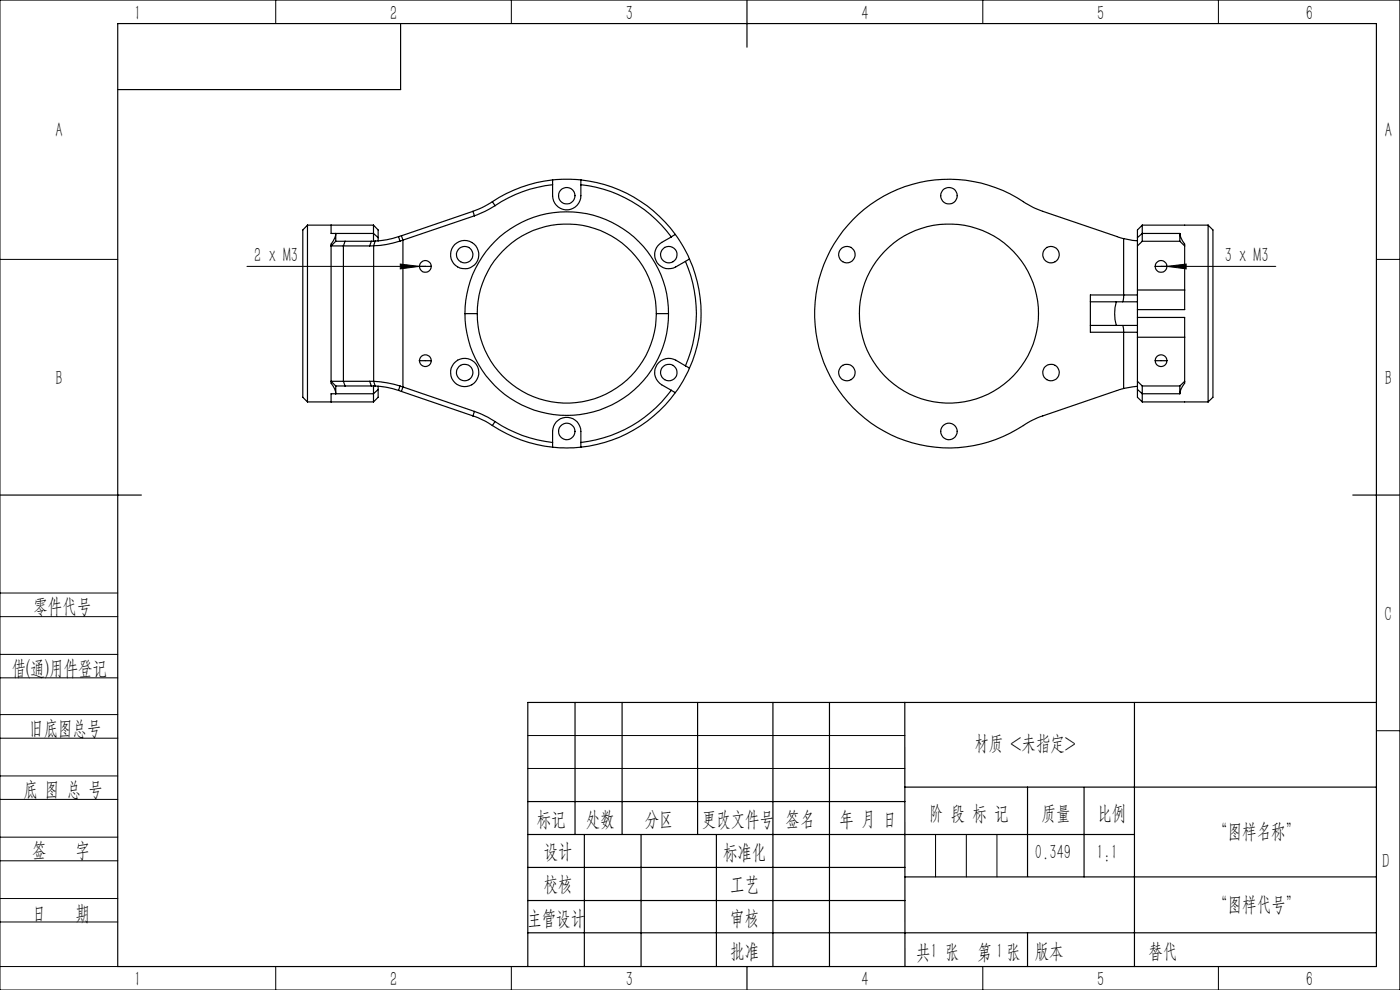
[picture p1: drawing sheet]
<svg xmlns="http://www.w3.org/2000/svg" width="297mm" height="210mm" viewBox="0 0 297 210" stroke-linecap="round" stroke-linejoin="round" font-family="sans-serif">
<g fill="none" stroke="#000" stroke-width=".21">
<path d="M0 0h297v210h-297zM58.5 0v5M108.5 0v5M208.5 0v5M258.5 0v5M0 55h25M52.4 56.5h37.8M84.9 56l4.1 .5-4.1 .5zM246.3 56.5h24.4M247.5 56.5l4.1-.5v1zM292 55h5M0 138.8h25"/>
<path d="M0 125.8h25M0 130.8h25M0 143.8h25M0 156.6h25M0 151.6h25M112 156h80M292 155h5M0 169.6h25M0 164.6h25M0 177.6h25M112 163h80M198.5 177v9"/>
<path d="M205 177v9M211.5 177v9M0 182.6h25M0 190.6h25M0 195.6h25M0 205h25M58.5 205v5M108.5 205v5M208.5 205v5M258.5 205v5"/>
</g>
<g fill="none" stroke="#000" stroke-width=".25">
<path d="M25 5h267v200h-267zM85 5v14h-60M158.5 0v10M117.2 39.2a27 27 0 0 0-12.2 4.4M117.2 39.2a5.9 5.9 0 0 0 .5 3.9 2.99 2.99 0 0 0 3.4 1.3 2.99 2.99 0 0 0 2.1-2.9v-2.3M117.2 38.2a28.9 28.9 0 0 0-12.7 4.6M117.2 38.2v1M117.2 38.2l2.3-.2 3.7 .2M123.2 39.2a27.6 27.6 0 0 1 19.2 11.1M123.2 38.2v1M123.2 38.2a28.5 28.5 0 0 1 20.1 11.5M65.2 47.8v37.5"/>
<path d="M65.2 47.8l-1 1v35.5l1 1M65.2 47.8h14M70.2 52.2h2.6M70.2 47.8v1.7h9M70.2 52.2v28.7M71.2 51.2h2M71.2 51.2v-1.7a4.4 4.4 0 0 1-1 2.3v.4M71.2 51.2l-1 1M72.8 52.2v28.7M72.8 52.2h5.6M73.2 51.2h5.6M73.2 51.2l-.4 1"/>
<path d="M78.8 51.2l-.4 1M79.2 49.5v1.7M79.2 47.8v1.7M79.2 47.8l1 1v1.6M79.2 49.5l1 .9M79.3 52.1l-.9 .1M79.3 52.1v28.8M79.6 51.1l-.8 .1M79.6 51.1l-.3 1M80.2 50.4v.7M84.6 50.2l.2 .9M84.6 50.2a17.8 17.8 0 0 1-5 .9"/>
<path d="M84.8 51.1a19.3 19.3 0 0 1-5.5 1M85.2 50l-.6 .2M85.2 50l.3 .9M85.5 50.9l-.7 .2M85.5 50.9v31.2M89 56.5a1.25 1.25 0 0 1 1.2-1.2 1.25 1.25 0 0 1 1.3 1.2M89 56.5a1.25 1.25 0 0 0 1.2 1.3 1.25 1.25 0 0 0 1.3-1.3M89 56.5h2.5M100.3 44.8l.3 1M100.3 44.8l-15.1 5.2M100.6 45.8l-15.1 5.1M104.5 42.8l-2.1 1.1-2.1 .9"/>
<path d="M104.5 42.8l.5 .8M105 43.6l-2.1 1.2-2.3 1M142.4 50.3a6 6 0 0 0-3.2 2.3 2.99 2.99 0 0 0 .6 3.6 2.99 2.99 0 0 0 3.6 .4l2-1.2M143.3 49.7l-.9 .6M143.3 49.7a26.3 26.3 0 0 1 3 5.3M145.4 55.4a27.5 27.5 0 0 1 0 22.2M146.3 55a28.3 28.3 0 0 1 0 23.1M146.3 55l-.9 .4M238.4 50.6v12.5l-.3 .9M238.4 50.6l2.9 .5M238.4 50.6l-17.2-5.8a20.4 20.4 0 0 1-5.5-2.9 28.5 28.5 0 0 0-42.8 26.1 28.5 28.5 0 0 0 45.2 21.6l2.6-1.2 17.7-6M241.3 50.4v1.8"/>
<path d="M241.3 52.2v9.3M242.3 47.8v1.7M242.3 49.5v1.7M242.3 47.8l-1 1v1.6M242.3 47.8h14M242.3 51.2l-1 1M242.3 51.2h8M242.3 49.5h8M242.3 49.5l-1 .9M245.1 56.5a1.23 1.23 0 0 0 1.2 1.3 1.23 1.23 0 0 0 1.2-1.3M245.1 56.5a1.23 1.23 0 0 1 1.2-1.2 1.23 1.23 0 0 1 1.2 1.2M245.1 56.5h2.4"/>
<path d="M250.3 49.5a4.9 4.9 0 0 0 1 2.3v.4M250.3 49.5v1.7M250.3 51.2l1 1M251.3 52.2v9.3M256.3 47.8l1 1v35.5l-1 1M256.3 47.8v37.5M89 76.5a1.25 1.25 0 0 1 1.2-1.2 1.25 1.25 0 0 1 1.3 1.2M89 76.5a1.25 1.25 0 0 0 1.2 1.3 1.25 1.25 0 0 0 1.3-1.3M89 76.5h2.5M98.6 66.5a21.6 21.6 0 0 0 21.6 21.6 21.6 21.6 0 0 0 21.6-21.6M98.6 66.5a21.6 21.6 0 0 1 21.6-21.6 21.6 21.6 0 0 1 21.6 21.6M98.6 66.5h2.6"/>
<path d="M101.2 66.5a19 19 0 0 0 19 19 19 19 0 0 0 19-19M101.2 66.5a19 19 0 0 1 19-19 19 19 0 0 1 19 19M139.2 66.5h2.6M145.4 77.6a5.8 5.8 0 0 0-3.6-1.6 3 3 0 0 0-2.8 2.3 3 3 0 0 0 1.4 3.3l2 1.2M145.4 77.6l.9 .5M146.3 78.1a24.8 24.8 0 0 1-3 5.2M231.3 69v1.5h10M231.3 69h10M231.3 64h10M231.3 64v5M236.8 64a9.1 9.1 0 0 0 0 5M238.1 69l.3 .9v12.5"/>
<path d="M241.3 67.3v4.2M241.3 67.3h10v4.2M241.3 61.5v4.2M241.3 65.7v1.6M241.3 62.6h-10v1.4M241.3 61.5h10M241.3 71.5v9.4M241.3 71.5h10M245.1 76.5a1.23 1.23 0 0 0 1.2 1.3 1.23 1.23 0 0 0 1.2-1.3M245.1 76.5a1.23 1.23 0 0 1 1.2-1.2 1.23 1.23 0 0 1 1.2 1.2M245.1 76.5h2.4M251.3 61.5v4.2h-10"/>
<path d="M251.3 71.5v9.4M65.2 85.3h14M70.2 80.9h2.6M70.2 80.9v.4a3.7 3.7 0 0 1 1 2.2v-1.6M70.2 80.9l1 1M71.2 81.9h2M72.8 80.9h5.6M72.8 80.9l.4 1M73.2 81.9h5.6M78.4 80.9h.9M78.4 80.9l.4 1M78.8 81.9h.8"/>
<path d="M79.2 83.5h-9v1.8M79.2 81.9v1.6M79.2 83.5v1.8M79.3 80.9a23.1 23.1 0 0 1 5.5 1M79.3 80.9l.3 1M79.6 81.9a17.8 17.8 0 0 1 5 .9M80.2 81.9v.7M80.2 82.6v1.7l-1 1M80.2 82.6l-1 .9M84.6 82.8l.6 .2M84.8 81.9l.7 .2M84.8 81.9l-.2 .9"/>
<path d="M85.2 83l15.1 5.2M85.5 82.1l15.1 5.2M85.5 82.1l-.3 .9M100.3 88.2l2.7 1.2 1.5 .9M100.6 87.3l2.8 1.2 1.6 .9M100.6 87.3l-.3 .9M104.5 90.3a28.3 28.3 0 0 0 12.7 4.6M105 89.4a27 27 0 0 0 12.2 4.5M105 89.4l-.5 .9M117.2 93.9a5.9 5.9 0 0 1 .5-4 2.99 2.99 0 0 1 3.3-1.3 2.99 2.99 0 0 1 2.2 2.9v2.4M117.2 93.9v1M117.2 94.9a25.6 25.6 0 0 0 6 0"/>
<path d="M123.2 93.9v1M142.4 82.8a27.6 27.6 0 0 1-19.2 11.1M142.4 82.8l.9 .5M143.3 83.3a28.5 28.5 0 0 1-20.1 11.6M241.3 80.9v1.7M241.3 82.6v1.7l1 1M241.3 81.9l-2.9 .5M241.3 80.9l1 1M241.3 82.6l1 .9M242.3 83.5v1.8M242.3 81.9v1.6M242.3 85.3h14"/>
<path d="M242.3 81.9h8M242.3 83.5h8M250.3 81.9v1.6M251.3 80.9v.4a4.1 4.1 0 0 0-1 2.2M251.3 80.9l-1 1M0 105h30M287 105h10M122 149v28M132 149v28M148 149v28M164 149v56M176 149v56"/>
<path d="M191.9 149l.1 56M240.7 149v56M292 149h-180v56M112 177h128.7M112 170h80M124 177v28M136 177v28M152 177v28M191.9 167h100.1M218 167v18.9M230 167v19M112 197.9h180"/>
<path d="M112 184h80M112 191h80M192 186h100M218 197.9v7.1M158.5 205v5"/>
<circle cx="98.6" cy="54" r="1.76"/>
<circle cx="98.6" cy="54" r="3"/>
<circle cx="120.2" cy="41.5" r="1.75"/>
<circle cx="141.9" cy="54" r="1.75"/>
<circle cx="179.7" cy="54" r="1.75"/>
<circle cx="201.3" cy="41.5" r="1.75"/>
<circle cx="223" cy="54" r="1.75"/>
<circle cx="98.6" cy="79" r="1.75"/>
<circle cx="98.6" cy="79" r="3"/>
<circle cx="141.9" cy="79" r="1.75"/>
<circle cx="179.7" cy="79" r="1.75"/>
<circle cx="201.3" cy="66.5" r="19"/>
<circle cx="223" cy="79" r="1.76"/>
<circle cx="120.2" cy="91.5" r="1.74"/>
<circle cx="201.3" cy="91.5" r="1.75"/>
</g>
<path d="M84.9 56l4.1 .5-4.1 .5zM247.5 56.5l4.1-.5v1z" fill="#000"/>
<g font-size="4.4">
<text x="28.5" y="4.1">1</text>
<text x="82.7" y="4.1">2</text>
<text x="132.7" y="4.1">3</text>
<text x="182.7" y="4.1">4</text>
<text x="232.7" y="4.1">5</text>
<text x="277" y="4.1">6</text>
<text x="11.7" y="29.1">A</text>
<text x="293.8" y="29.1">A</text>
<text x="53.9" y="55.6">2 x M3</text>
<text x="259.8" y="55.6">3 x M3</text>
<text x="11.7" y="81.6">B</text>
<text x="293.8" y="81.6">B</text>
<text x="7.1" y="130.1">零件代号</text>
<text x="293.7" y="131.6">C</text>
<text x="2.5" y="143.2">借(通)用件登记</text>
<text x="6.2" y="155.8">旧底图总号</text>
<text x="206.7" y="159.1">材质 &lt;未指定&gt;</text>
<text x="5" y="168.9">底 图 总 号</text>
<text x="197.1" y="173.8">阶 段 标 记</text>
<text x="221" y="173.8">质量</text>
<text x="232.8" y="173.8">比例</text>
<text x="113.9" y="175.2">标记</text>
<text x="124.3" y="175.2">处数</text>
<text x="136.8" y="175.2">分区</text>
<text x="148.9" y="175.2">更改文件号</text>
<text x="166.7" y="175.2">签名</text>
<text x="178.1" y="175.2">年 月 日</text>
<text x="257.4" y="177.8">“图样名称”</text>
<text x="6.8" y="181.9">签</text>
<text x="16" y="181.9">字</text>
<text x="115.3" y="182.1">设计</text>
<text x="153.4" y="182.2">标准化</text>
<text x="219.6" y="182.1">0.349</text>
<text x="232.6" y="182.1">1:1</text>
<text x="293.2" y="184.1">D</text>
<text x="115.3" y="189">校核</text>
<text x="154.9" y="189">工艺</text>
<text x="6.8" y="195.2">日</text>
<text x="16" y="195.2">期</text>
<text x="111.9" y="196.2">主管设计</text>
<text x="154.9" y="196.2">审核</text>
<text x="257.4" y="193.2">“图样代号”</text>
<text x="154.9" y="203.1">批准</text>
<text x="194.4" y="203.4">共 张</text>
<text x="197.4" y="203.1">1</text>
<text x="207.4" y="203.4">第 张</text>
<text x="211.3" y="203.1">1</text>
<text x="219.5" y="203.1">版本</text>
<text x="243.6" y="203.1">替代</text>
<text x="28.5" y="209.1">1</text>
<text x="82.7" y="209.1">2</text>
<text x="132.7" y="209.1">3</text>
<text x="182.7" y="209.1">4</text>
<text x="232.7" y="209.1">5</text>
<text x="277" y="209.1">6</text>
</g>
</svg>
